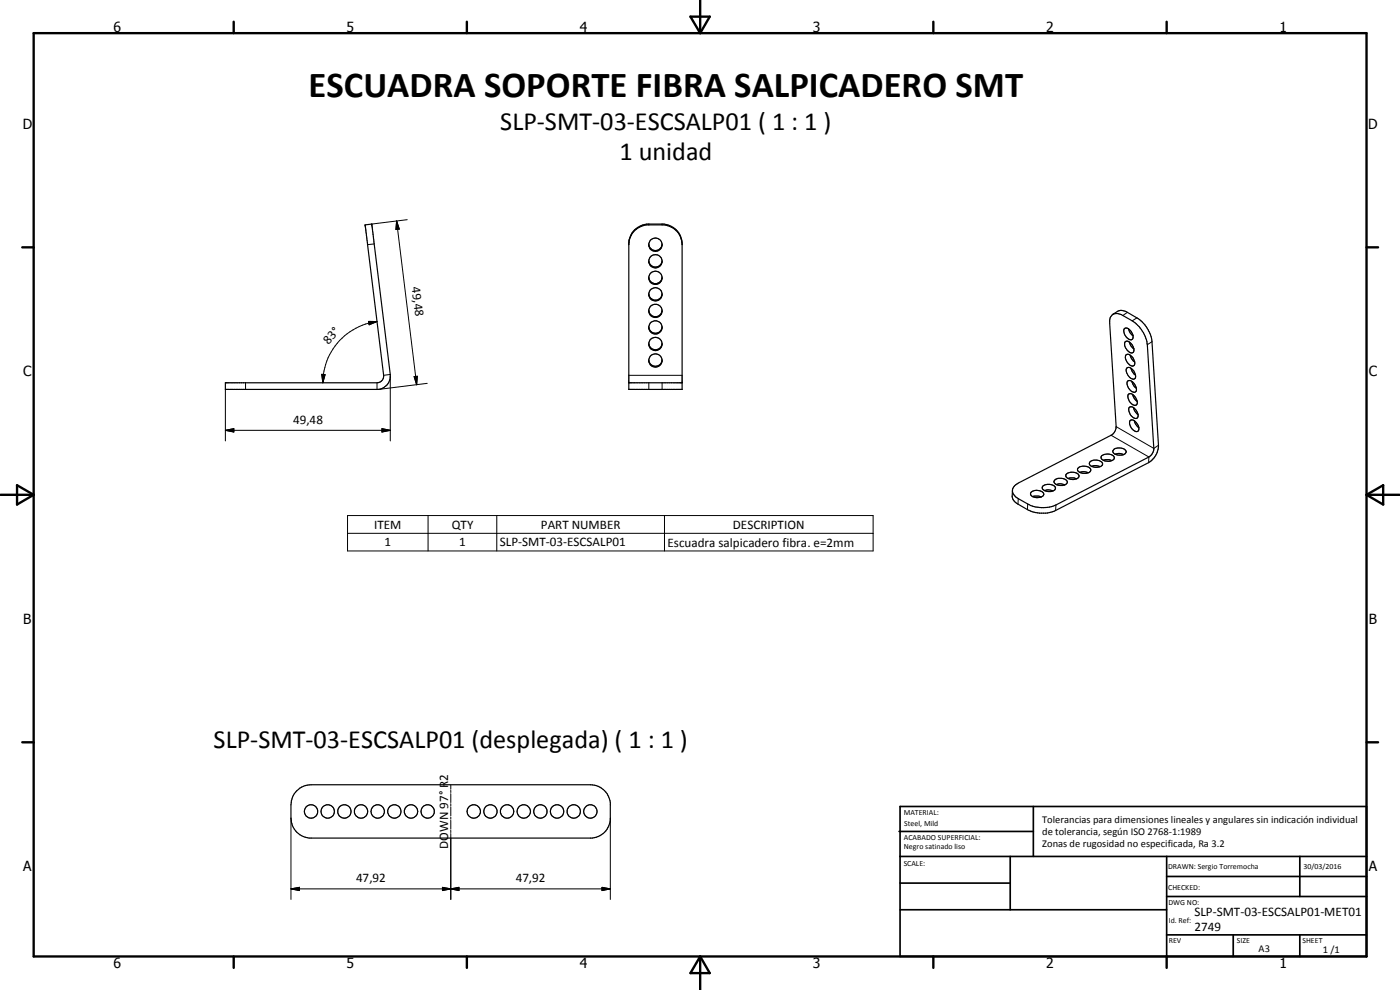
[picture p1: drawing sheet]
<svg xmlns="http://www.w3.org/2000/svg" width="420mm" height="297mm" viewBox="0 0 420 297" stroke-linecap="round" stroke-linejoin="round" font-family="sans-serif">
<g fill="none" stroke="#000" stroke-width=".35">
<path d="M109.6 67.5l2-.3 5.5 45.2a4.1 4.1 0 0 1-3.5 4.4h-46v-1.9h45.5a2.03 2.03 0 0 0 2-2.3zM188.7 73.2v43.6h16v-43.6a6.1 6.1 0 0 0-5.4-6h-5.2a6 6 0 0 0-5.4 6.2M188.8 72.8a5.9 5.9 0 0 1 5.3-5.3h5.2a6.1 6.1 0 0 1 5.4 5.9M194.7 78.3a2 2 0 0 0 1.8 1.8 2 2 0 0 0 2.2-1.5M194.7 73.3a1.99 1.99 0 0 0 2 1.9 1.99 1.99 0 0 0 2-1.9M198.7 78.3a1.97 1.97 0 0 1-2.7 2 1.97 1.97 0 0 1-.5-3.3 1.97 1.97 0 0 1 3.2 1v.4M194.7 88.2a1.99 1.99 0 0 0 2 1.9 1.99 1.99 0 0 0 2-1.9M194.7 98.1a1.99 1.99 0 0 0 2 1.9 1.99 1.99 0 0 0 2-1.9M194.7 93.1a1.99 1.99 0 0 0 1.8 1.9 1.99 1.99 0 0 0 2.2-1.5M194.7 83.2a2 2 0 0 0 1.8 1.9 2 2 0 0 0 2.2-1.5M198.7 93.1a1.99 1.99 0 0 1-2.7 2.1 1.99 1.99 0 0 1-.7-3.3 1.99 1.99 0 0 1 3.3 .7l.1 .7M198.7 83.2a1.98 1.98 0 0 1-2.6 2.1 1.98 1.98 0 0 1-.8-3.3 1.98 1.98 0 0 1 3.3 .7l.1 .7"/>
<path d="M333.8 94.5a2.69 2.69 0 0 1 3.2 .2l2.8 1.6a10.4 10.4 0 0 1 4.5 7.1l2 31.1a3 3 0 0 1-1.5 2.6l-27.9 14.4a9.9 9.9 0 0 1-8.5-.3l-2.8-1.6a2.42 2.42 0 0 1-1.8-2.3 2.42 2.42 0 0 1 1.8-2.4l27.8-14.3a2.93 2.93 0 0 0 1.6-2.6l-2-31.1a2.53 2.53 0 0 1 .8-2.4zM334 94.4a3.8 3.8 0 0 1 2.5-1.3l1.5 .4 3.2 1.9a9.8 9.8 0 0 1 4.5 7.1l2 31.1a6 6 0 0 1-3 5.2l-27.9 14.4a9.8 9.8 0 0 1-8.5-.3l-2.8-1.6a3 3 0 0 1-1.7-2.5l.1-1.6M337.5 98.6a2.31 2.31 0 0 1 2.6 2.1v.6a.82 .82 0 0 1-.7 .7 .82 .82 0 0 1-.9-.4 2.53 2.53 0 0 1-1-3zM338.7 98.7l.5 1.2 .9 .9M188.7 114.9h16M194.7 108a1.99 1.99 0 0 0 2 1.9 1.99 1.99 0 0 0 2-1.9M194.7 103.1a2 2 0 0 0 1.8 1.8 2 2 0 0 0 2.2-1.5M198.7 103.1a2 2 0 0 1-2.7 2 2 2 0 0 1-.7-3.2 2 2 0 0 1 3.3 .6l.1 .7M337.6 102.6a1.41 1.41 0 0 1 2.2 .8 1.94 1.94 0 0 1 .3 2.3 2.08 2.08 0 0 1-2.4-1.5l-.2-.6zM337.9 106.6a1.41 1.41 0 0 1 2.1 .8 1.7 1.7 0 0 1 .1 2.4 2.56 2.56 0 0 1-2.2-3.2zM338.1 110.5a1.42 1.42 0 0 1 2.2 .8 1.7 1.7 0 0 1 .1 2.4 2.56 2.56 0 0 1-2.3-3.2zM338.4 114.4a1.14 1.14 0 0 1 1.7 .3 2.28 2.28 0 0 1 .7 2.9 2.28 2.28 0 0 1-2.6-2.5z"/>
<path d="M338.7 118.2a2.22 2.22 0 0 1 2.6 2.2 .88 .88 0 0 1-.4 1.2 .88 .88 0 0 1-1.1-.3 2.5 2.5 0 0 1-1.1-3.1zM338.9 102.6l.5 1.2 .9 .9M339.2 106.6l.5 1.1 .9 .9M339.4 110.5l.5 1.2 .9 .9M339.7 114.4l.5 1.2 .8 .9M339.9 118.4l.5 1.1 .9 .9M327.1 138.6a2.64 2.64 0 0 1 3.8 .5 1.91 1.91 0 0 1-2.8 1 1.02 1.02 0 0 1-1-1.5zM327.6 139.9l1.3-.2 1.2 .3M330.6 136.8a2.64 2.64 0 0 1 3.8 .5 1.49 1.49 0 0 1-1.8 1.1l-1-.1a1.06 1.06 0 0 1-1-1.5zM331.1 138.1l1.7-.2 .9 .3M334.3 134.8a2.45 2.45 0 0 1 3.7 .8 2.41 2.41 0 0 1-4-.3zM334.7 136.3a3.1 3.1 0 0 1 2.5 .1"/>
<path d="M338.9 122.3a1.23 1.23 0 0 1 1.9 .6 1.9 1.9 0 0 1 .4 2.6 2.56 2.56 0 0 1-2.3-3.2zM339.1 126.2a1.37 1.37 0 0 1 2.1 .8 1.7 1.7 0 0 1 .2 2.5 2.56 2.56 0 0 1-2.3-3.3zM340.2 122.3l.3 .9 1 1.2M340.4 126.2l.3 .9 1.1 1.2M309.4 147.7a2.69 2.69 0 0 1 3.9 .5 2.07 2.07 0 0 1-2.9 1 1.02 1.02 0 0 1-1-1.5zM310 149l1.6-.2 .9 .3M313 145.9a2.69 2.69 0 0 1 3.8 .4 1.78 1.78 0 0 1-2.5 1.1 1.31 1.31 0 0 1-1.5-1.4zM313.5 147.2a3.1 3.1 0 0 1 2.5 .1M316.5 144.1a2.49 2.49 0 0 1 3.8 .6 2.41 2.41 0 0 1-4-.3zM317 145.4l1.3-.2 1.3 .3M320 142.2a2.64 2.64 0 0 1 3.8 .5 1.91 1.91 0 0 1-2.8 1 1.02 1.02 0 0 1-1-1.5zM320.5 143.6a3.2 3.2 0 0 1 2.6 .1"/>
<path d="M323.4 140.6a2.62 2.62 0 0 1 4 .3 2.12 2.12 0 0 1-3.2 .9l-.8-.6zM324.1 141.7a3.1 3.1 0 0 1 2.5 .2M89.1 237.2a6 6 0 0 1 4.3-1.7h83.8a6.1 6.1 0 0 1 6 5.4v5.1a6 6 0 0 1-5.5 5.5h-84.9a6.1 6.1 0 0 1-5.5-6l.1-5.2 .6-1.7z"/>
<circle cx="196.7" cy="73.4" r="2.01"/>
<circle cx="196.7" cy="88.3" r="2"/>
<circle cx="196.7" cy="98.2" r="2.01"/>
<circle cx="196.7" cy="108.2" r="1.99"/>
<circle cx="93.4" cy="243.5" r="2.01"/>
<circle cx="98.3" cy="243.5" r="2.02"/>
<circle cx="103.3" cy="243.4" r="2.01"/>
<circle cx="108.3" cy="243.4" r="2"/>
<circle cx="113.4" cy="243.4" r="2.02"/>
<circle cx="118.3" cy="243.4" r="2.01"/>
<circle cx="123.4" cy="243.5" r="2.02"/>
<circle cx="128.3" cy="243.5" r="2.02"/>
<circle cx="142.2" cy="243.5" r="2.01"/>
<circle cx="147.2" cy="243.5" r="2.01"/>
<circle cx="152.2" cy="243.4" r="2.01"/>
<circle cx="157.2" cy="243.5" r="2.02"/>
<circle cx="162.2" cy="243.5" r="2.03"/>
<circle cx="167.2" cy="243.5" r="2.02"/>
<circle cx="172.2" cy="243.4" r="2.01"/>
<circle cx="177.2" cy="243.4" r="2"/>
</g>
<g fill="none" stroke="#000" stroke-width=".3">
<path d="M112.3 73.2l-2 .2M119 66.3l.8 2.4-1 .1zM119 66.3l6 49.1M122.2 65.9l-10.6 1.3M194.7 67.2v.3M198.7 67.2v.3M110.6 96.4l2.5 .1-2.3 1zM113.1 96.5a18.6 18.6 0 0 0-16.2 18.4M338.4 93.7l-1.4 1M341.2 95.4l-1.4 .9M67.6 116.8v15.5M73.7 114.9v1.9"/>
<path d="M96.6 112.3l1 .1-.7 2.5zM113.1 114.9v1.9M117.1 112.4l-2 .2M117.1 112.9v19.4M124.3 113l1-.1-.3 2.5zM128.2 115l-14.6 1.8M188.7 112.6h16M194.7 114.9v1.9M198.7 114.9v1.9M345.7 102.5l-1.4 .9M67.6 129.1l2.6-.5v1zM67.6 129.1h49.5"/>
<path d="M114.6 128.6l2.5 .5-2.5 .5zM333.4 130.6l11.4 6.5-.1 1.7M335 128l11.3 6.5 1.4-.9M104.3 154.7h157.7v10.6h-157.7zM128.5 154.7v10.6M149.1 154.7v10.6M199.4 154.7v10.6M305.6 149.6l-.1 1.7M308.4 151.2l-.1 1.7M316.9 151.5l-.1 1.7M104.3 160h157.7M135.3 235.5v1.3"/>
<path d="M135.3 237.2v.6M135.3 238.1v2.7M87.3 245.5v24.4M135.3 241.1v.7M135.3 242.1v2.7M135.3 245.2v.6M135.3 246.1v2.7M135.3 249.1v.7M135.3 250.1v19.8M183.2 245.5v24.4M87.3 266.7l2.6-.5v1zM87.3 266.7h95.9"/>
<path d="M132.8 266.2l2.5 .5-2.5 .5zM135.3 266.7l2.4-.5v1zM180.7 266.2l2.5 .5-2.5 .5z"/>
</g>
<g fill="#000">
<circle cx="109.6" cy="67.5" r=".18"/>
<circle cx="111.6" cy="67.2" r=".18"/>
</g>
<g fill="none" stroke="#000" stroke-width=".71">
<path d="M10.1 9.9h400v277.1h-400zM70.1 6.5v3.4M140.1 6.5v3.4M207.2 5h5.8l-2.9 4.9zM210.1 0v9.9M280.1 6.5v3.4M350.1 6.5v3.4M6.7 74.2h3.4M410.1 74.2h3.5M.1 148.5h10M5.1 145.6l5 2.9-5 2.9zM410.1 148.5h10"/>
<path d="M410.1 148.5l5-2.9v5.8zM6.7 222.7h3.4M410.1 222.7h3.5M70.1 287v3.4M140.1 287v3.4M210.1 287v10M210.1 287l2.9 5h-5.8zM280.1 287v3.4M350.1 287v3.4"/>
</g>
<g fill="none" stroke="#000" stroke-width=".51">
<path d="M269.8 249.5h40.3M270.1 242h140v45h-140zM270.1 257h140M303.2 257v16M310.1 242v15M350.1 257v30M390.1 257v12M270.1 265h33.1M270.1 273h80M350.1 269h60M350.1 263h60M350.1 280.5h60"/>
<path d="M370.1 280.5v6.5M390.1 280.5v6.5"/>
</g>
<path d="M119 66.3l.8 2.4-1 .1zM110.6 96.4l2.5 .1-2.3 1zM96.6 112.3l1 .1-.7 2.5zM124.3 113l1-.1-.3 2.5zM67.6 129.1l2.6-.5v1zM114.6 128.6l2.5 .5-2.5 .5zM87.3 266.7l2.6-.5v1zM132.8 266.2l2.5 .5-2.5 .5zM135.3 266.7l2.4-.5v1zM180.7 266.2l2.5 .5-2.5 .5z" fill="#000"/>
<text font-size="11" x="92.6" y="29">ESCUADRA SOPORTE FIBRA SALPICADERO SMT</text>
<g font-size="7.9">
<text x="150.1" y="39">SLP-SMT-03-ESCSALP01 ( 1 : 1 )</text>
<text x="185.9" y="48">1 unidad</text>
<text x="64.1" y="224.3">SLP-SMT-03-ESCSALP01 (desplegada) ( 1 : 1 )</text>
</g>
<g font-size="4.2">
<text x="34" y="9.6">6</text>
<text x="104" y="9.6">5</text>
<text x="174" y="9.6">4</text>
<text x="244" y="9.6">3</text>
<text x="314" y="9.6">2</text>
<text x="384" y="9.6">1</text>
<text x="6.8" y="38.7">D</text>
<text x="410.6" y="38.7">D</text>
<text x="7" y="112.9">C</text>
<text x="410.8" y="112.9">C</text>
<text x="7" y="187.1">B</text>
<text x="410.8" y="187.1">B</text>
<text x="7" y="261.4">A</text>
<text x="410.8" y="261.4">A</text>
<text x="34" y="290.4">6</text>
<text x="104" y="290.4">5</text>
<text x="174" y="290.4">4</text>
<text x="244" y="290.4">3</text>
<text x="314" y="290.4">2</text>
<text x="384" y="290.4">1</text>
</g>
<g font-size="3.9">
<text x="123.6" y="86.2" transform="rotate(83 123.6 86.2)">49,48</text>
<text x="98.6" y="103.6" transform="rotate(-48 98.6 103.6)">83°</text>
<text x="88" y="127.1">49,48</text>
<text x="112.3" y="158.6">ITEM</text>
<text x="135.6" y="158.6">QTY</text>
<text x="162.3" y="158.6">PART NUMBER</text>
<text x="220" y="158.6">DESCRIPTION</text>
<text x="115.4" y="163.9">1</text>
<text x="137.8" y="163.9">1</text>
<text x="150" y="164">SLP-SMT-03-ESCSALP01</text>
<text x="200.4" y="164">Escuadra salpicadero fibra. e=2mm</text>
<text x="134.5" y="234.3" transform="rotate(-90 134.5 234.3)">2</text>
<text x="134.5" y="254.6" transform="rotate(-90 134.5 254.6)">DOWN 97° R</text>
<text x="106.9" y="264.7">47,92</text>
<text x="154.8" y="264.7">47,92</text>
<text x="358.5" y="275">SLP-SMT-03-ESCSALP01-MET01</text>
<text x="358.5" y="279.4">2749</text>
</g>
<g font-size="3.1">
<text x="312.7" y="246.8">Tolerancias para dimensiones lineales y angulares sin indicación individual</text>
<text x="312.7" y="250.4">de tolerancia, según ISO 2768-1:1989</text>
<text x="312.7" y="254">Zonas de rugosidad no especificada, Ra 3.2</text>
<text x="377.7" y="285.6">A3</text>
<text x="397" y="285.9">1 /1</text>
</g>
<g font-size="2.4">
<text x="271.2" y="244.4">MATERIAL:</text>
<text x="271.3" y="252">ACABADO SUPERFICIAL:</text>
<text x="271.4" y="247.9">Steel, Mild</text>
<text x="271.3" y="254.6">Negro satinado liso</text>
<text x="271.2" y="259.7">SCALE:</text>
<text x="350.6" y="260.8">DRAWN: Sergio Torremocha</text>
<text x="391.2" y="260.6">30/03/2016</text>
<text x="350.6" y="267">CHECKED:</text>
<text x="350.6" y="271.4">DWG NO:</text>
<text x="350.8" y="276.9">Id. Ref:</text>
<text x="350.8" y="282.8">REV</text>
<text x="371.2" y="282.9">SIZE</text>
<text x="390.9" y="282.9">SHEET</text>
</g>
</svg>
